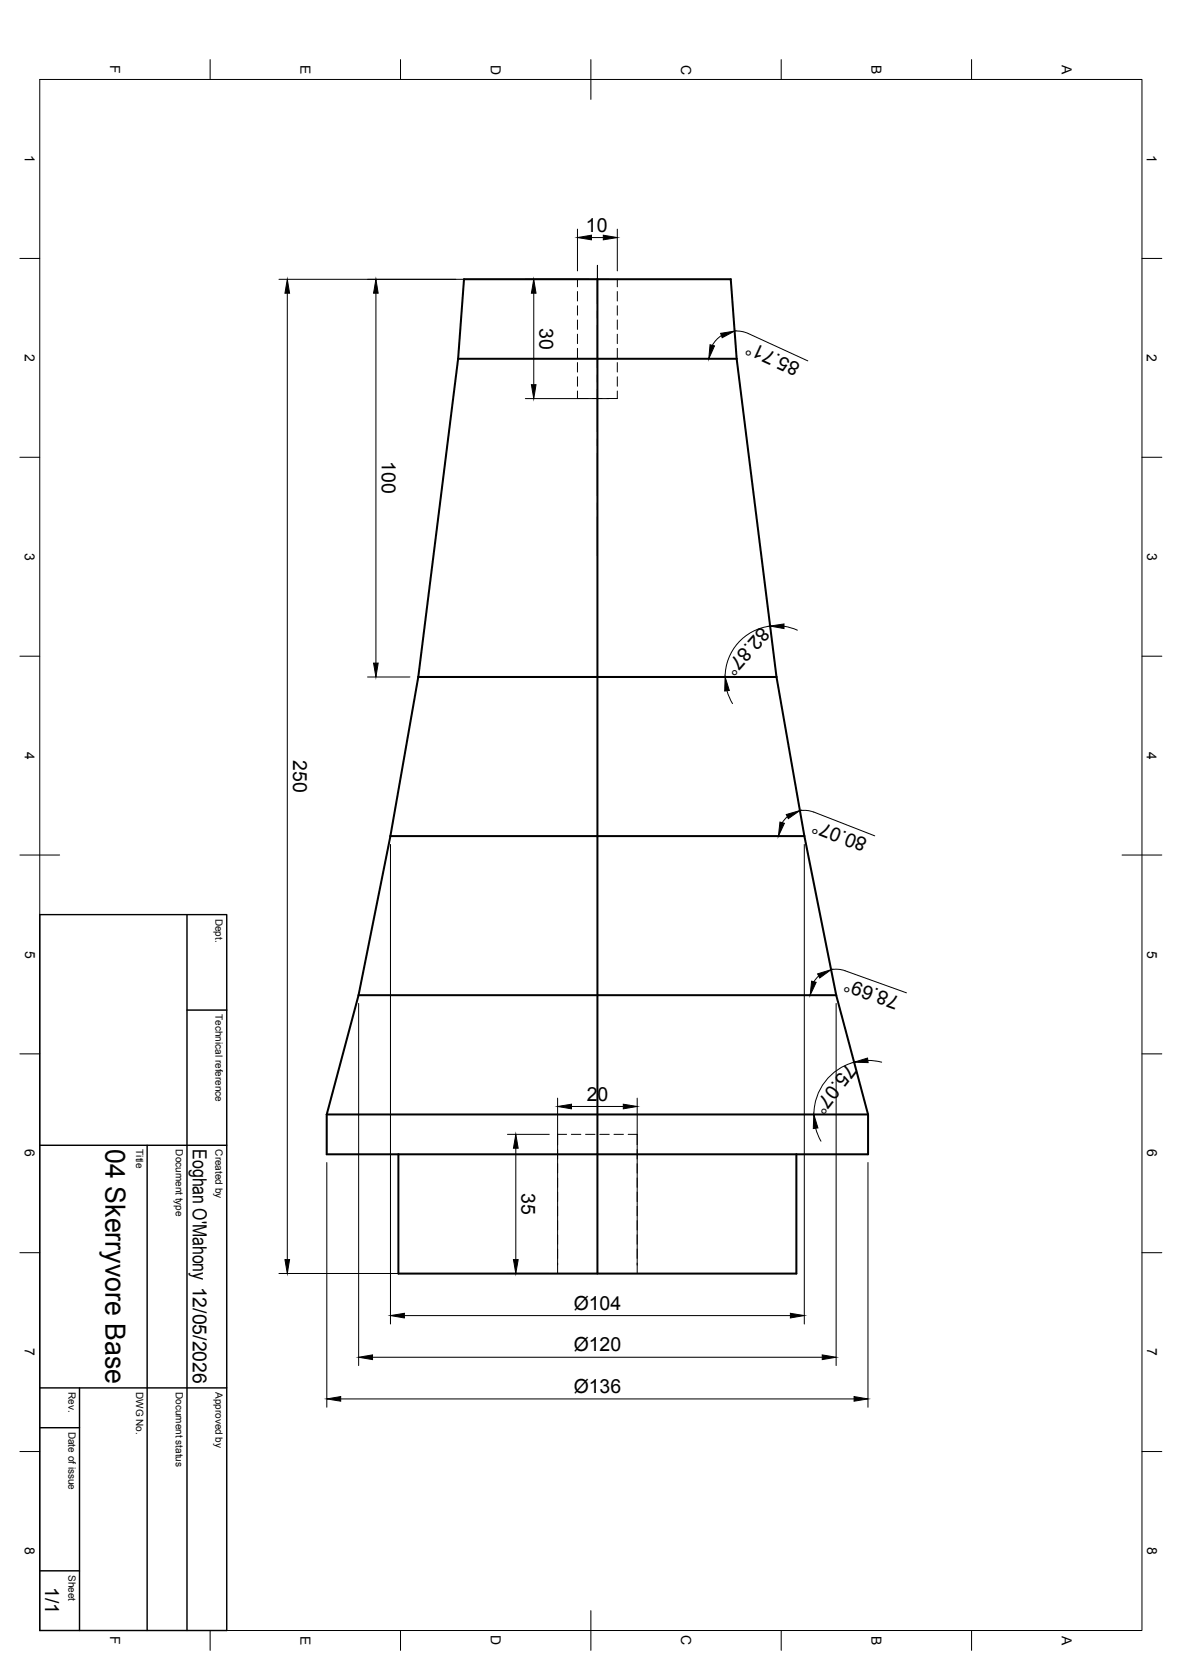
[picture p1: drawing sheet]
<svg xmlns="http://www.w3.org/2000/svg" width="297mm" height="420mm" viewBox="0 0 297 420" stroke-linecap="round" stroke-linejoin="round" font-family="sans-serif">
<!-- layer: Visible -->
<g fill="none" stroke="#000" stroke-width=".51">
<path d="M150.1 70.2v250M115.1 90.2h70M115.1 90.2l1.5-20h67l1.5 20M115.1 90.2l-10 80M185.1 90.2l10 80M105.1 170.2h90M105.1 170.2l-7 40M195.1 170.2l7 40M98.1 210.2h104M98.1 210.2l-8 40M202.1 210.2l8 40M90.1 250.2h120"/>
<path d="M90.1 250.2l-8 30M210.1 250.2l8 30v10h-136v-10M82.1 280.2h136M100.1 290.2v30h100v-30"/>
</g>
<!-- layer: Hidden -->
<g fill="none" stroke="#000" stroke-width=".25">
<path d="M145.1 70.2v1.9M145.1 73.3v2.4M145.1 76.9v2.3M155.1 70.2v1.9M155.1 73.3v2.4M155.1 76.9v2.3M145.1 98.3v1.9h2.6M145.1 80.5v2.3M145.1 84v2.4M145.1 87.6v2.4M145.1 91.2v2.4M145.1 94.7v2.4"/>
<path d="M155.1 98.3v1.9h-2.6M155.1 80.5v2.3M155.1 84v2.4M155.1 87.6v2.4M155.1 91.2v2.4M155.1 94.7v2.4M148.9 100.2h2.4M140.1 289v2.4M140.1 292.6v2.4M140.1 296.2v2.4M140.1 299.7v2.4M142.4 285.2h-2.3v2.6"/>
<path d="M143.6 285.2h2.4M147.2 285.2h2.3M150.7 285.2h2.4M154.3 285.2h2.4M157.9 285.2h2.2v2.6M160.1 289v2.4M160.1 292.6v2.4M160.1 296.2v2.4M160.1 299.7v2.4M140.1 303.3v2.4M140.1 306.9v2.4M140.1 310.5v2.3"/>
<path d="M140.1 314v2.4M140.1 317.6v2.6M160.1 303.3v2.4M160.1 306.9v2.4M160.1 310.5v2.3M160.1 314v2.4M160.1 317.6v2.6"/>
</g>
<!-- layer: BORDER -->
<g fill="none" stroke="#000" stroke-width=".25">
<path d="M10 20h277v390h-277zM52.8 15v5M100.6 15v5M148.5 15v10M196.3 15v5M244.2 15v5M5 65h5M287 65h5M5 115h5M287 115h5M5 165h5M287 165h5"/>
<path d="M5 215h10M282 215h10M5 265h5M287 265h5M5 315h5M287 315h5M5 365h5M287 365h5M52.8 410v5M100.6 410v5M148.5 405v10M196.3 410v5"/>
<path d="M244.2 410v5"/>
</g>
<!-- layer: TITLEBLOCK -->
<path d="M10 230h47v180h-47zM47 230v180M47 254h10M10 288h47M37 288v122M10 359h10M10 349h47M20 349v61M10 395h10" fill="none" stroke="#000" stroke-width=".36"/>
<!-- layer: Smart Centers -->
<path d="M150.1 66.7v9.7M150.1 78.2v1.8M150.1 81.8v10.7M150.1 94.3v1.8M150.1 97.9v10.7M150.1 110.4v1.7M150.1 113.9v10.8M150.1 126.4v1.8M150.1 130v9.7" fill="none" stroke="#000" stroke-width=".25"/>
<!-- layer: FD_Dimensions -->
<g fill="none" stroke="#000" stroke-width=".25">
<path d="M145.1 57.6v10.5M148.6 59.7h3M155.1 57.6v10.5M70.1 70.2h82.9M72.2 73.7v243M94.5 73.7v93M134.1 73.7v23M181.3 84.4l-1.3 1.1-1 1.3M184.6 83.2l1.2 .1 1.7 .3 15.5 7.1M132 100.2h21M193.5 157.4a12.9 12.9 0 0 0-11.3 12.8M197 157.5l3.4 1"/>
<path d="M92.4 170.2h10.6M182.7 173.7l1.4 3.2M98.1 212.3v120.6M197.9 205.4l-1.3 1.5M201 203.8h1.2l1.7 .2 15.9 6.2M202.1 212.3v120.6M90.1 252.3v91.1M205.7 245.4l-1.2 1.4M208.9 243.8l1.1-.1 1.8 .2 16 5.7M210.1 252.3v91.1M140.1 276.1v42M143.6 278.2h13"/>
<path d="M160.1 276.1v42M214.6 267.1a13.6 13.6 0 0 0-10.1 13.1M218.1 266.6l3.5 .5M82.1 292.3v61.5M127.5 285.2h10.5M129.6 288.7v28M205 283.7l1.3 3.2M218.1 292.3v61.5M70.1 320.2h77.9M101.6 330.8h97M85.6 351.7h129M93.6 341.3h113"/>
</g>
<g fill="#000" stroke="#000" stroke-width=".25">
<path d="M145.1 59.7l3.5-.6v1.2zM151.6 59.1l3.5 .6-3.5 .6zM72.2 70.2l.6 3.5h-1.2zM94.5 70.2l.5 3.5h-1.1zM134.1 70.2l.6 3.5h-1.2zM133.5 96.7h1.2l-.6 3.5zM178.4 86.7l1.2 .3-1.5 3.2zM181.1 83.8l3.5-.6-3.1 1.7zM193.5 157.4l3.5-.5v1.2zM93.9 166.7h1.1l-.5 3.5zM182.2 170.2l1.1 3.4-1.2 .2zM196 206.7l1.1 .3-1.5 3.2z"/>
<path d="M197.6 204.8l3.4-1-2.9 2zM204 246.7l1.1 .3-1.5 3.2zM205.5 244.9l3.4-1.1-2.9 2.1zM140.1 278.2l3.5-.6v1.2zM156.6 277.6l3.5 .6-3.5 .6zM214.6 267.1l3.4-1.1 .2 1.2zM129.6 285.2l.6 3.5h-1.2zM204.5 280.2l1 3.4-1.1 .2zM71.6 316.7h1.2l-.6 3.5zM129 316.7h1.2l-.6 3.5zM98.1 330.8l3.5-.6v1.2zM198.6 330.2l3.5 .6-3.5 .6z"/>
<path d="M82.1 351.7l3.5-.5v1.1zM90.1 341.3l3.5-.6v1.2zM206.6 340.7l3.5 .6-3.5 .6zM214.6 351.2l3.5 .5-3.5 .6z"/>
</g>
<text font-size="7" x="26.5" y="289" transform="rotate(90 26.5 289)">04 Skerryvore Base</text>
<g font-size="4.9">
<text x="147.3" y="58.3">10</text>
<text x="135.6" y="82.5" transform="rotate(90 135.6 82.5)">30</text>
<text x="201.3" y="91.6" transform="rotate(-155 201.3 91.6)">85.71°</text>
<text x="95.9" y="116" transform="rotate(90 95.9 116)">100</text>
<text x="191.2" y="157.4" transform="rotate(131 191.2 157.4)">82.87°</text>
<text x="73.7" y="191.2" transform="rotate(90 73.7 191.2)">250</text>
<text x="218.2" y="211.1" transform="rotate(-159 218.2 211.1)">80.07°</text>
<text x="226.2" y="250.6" transform="rotate(-160 226.2 250.6)">78.69°</text>
<text x="212.8" y="267.2" transform="rotate(128 212.8 267.2)">75.07°</text>
<text x="147.4" y="276.8">20</text>
<text x="48.5" y="289" transform="rotate(90 48.5 289)">Eoghan O'Mahony 12/05/2026</text>
<text x="131.1" y="300" transform="rotate(90 131.1 300)">35</text>
<text x="144.2" y="329.3">Ø104</text>
<text x="144.2" y="339.7">Ø120</text>
<text x="144.2" y="350.2">Ø136</text>
<text x="11.3" y="399.1" transform="rotate(90 11.3 399.1)">1/1</text>
</g>
<g font-size="3.5">
<text x="27.7" y="16.4" transform="rotate(90 27.7 16.4)">F</text>
<text x="75.5" y="16.3" transform="rotate(90 75.5 16.3)">E</text>
<text x="123.3" y="16.2" transform="rotate(90 123.3 16.2)">D</text>
<text x="171.2" y="16.2" transform="rotate(90 171.2 16.2)">C</text>
<text x="219" y="16.3" transform="rotate(90 219 16.3)">B</text>
<text x="266.8" y="16.3" transform="rotate(90 266.8 16.3)">A</text>
<text x="6.2" y="39" transform="rotate(90 6.2 39)">1</text>
<text x="288.2" y="39" transform="rotate(90 288.2 39)">1</text>
<text x="6.2" y="89" transform="rotate(90 6.2 89)">2</text>
<text x="288.2" y="89" transform="rotate(90 288.2 89)">2</text>
<text x="6.3" y="139" transform="rotate(90 6.3 139)">3</text>
<text x="288.2" y="139" transform="rotate(90 288.2 139)">3</text>
<text x="6.2" y="189" transform="rotate(90 6.2 189)">4</text>
<text x="288.2" y="189" transform="rotate(90 288.2 189)">4</text>
<text x="6.3" y="239" transform="rotate(90 6.3 239)">5</text>
<text x="288.3" y="239" transform="rotate(90 288.3 239)">5</text>
<text x="6.3" y="289" transform="rotate(90 6.3 289)">6</text>
<text x="288.2" y="289" transform="rotate(90 288.2 289)">6</text>
<text x="6.3" y="339" transform="rotate(90 6.3 339)">7</text>
<text x="288.2" y="339" transform="rotate(90 288.2 339)">7</text>
<text x="6.3" y="389" transform="rotate(90 6.3 389)">8</text>
<text x="288.2" y="389" transform="rotate(90 288.2 389)">8</text>
<text x="27.7" y="411.4" transform="rotate(90 27.7 411.4)">F</text>
<text x="75.5" y="411.3" transform="rotate(90 75.5 411.3)">E</text>
<text x="123.3" y="411.2" transform="rotate(90 123.3 411.2)">D</text>
<text x="171.2" y="411.2" transform="rotate(90 171.2 411.2)">C</text>
<text x="219" y="411.3" transform="rotate(90 219 411.3)">B</text>
<text x="266.8" y="411.3" transform="rotate(90 266.8 411.3)">A</text>
</g>
<g font-size="2.5">
<text x="54.2" y="231" transform="rotate(90 54.2 231)">Dept.</text>
<text x="54.2" y="255" transform="rotate(90 54.2 255)">Technical reference</text>
<text x="34.2" y="289" transform="rotate(90 34.2 289)">Title</text>
<text x="44.2" y="289" transform="rotate(90 44.2 289)">Document type</text>
<text x="54.2" y="289" transform="rotate(90 54.2 289)">Created by</text>
<text x="17.2" y="350" transform="rotate(90 17.2 350)">Rev.</text>
<text x="34.2" y="350" transform="rotate(90 34.2 350)">DWG No.</text>
<text x="44.2" y="350" transform="rotate(90 44.2 350)">Document status</text>
<text x="54.2" y="350" transform="rotate(90 54.2 350)">Approved by</text>
<text x="17.2" y="360" transform="rotate(90 17.2 360)">Date of issue</text>
<text x="17.2" y="396" transform="rotate(90 17.2 396)">Sheet</text>
</g>
</svg>
